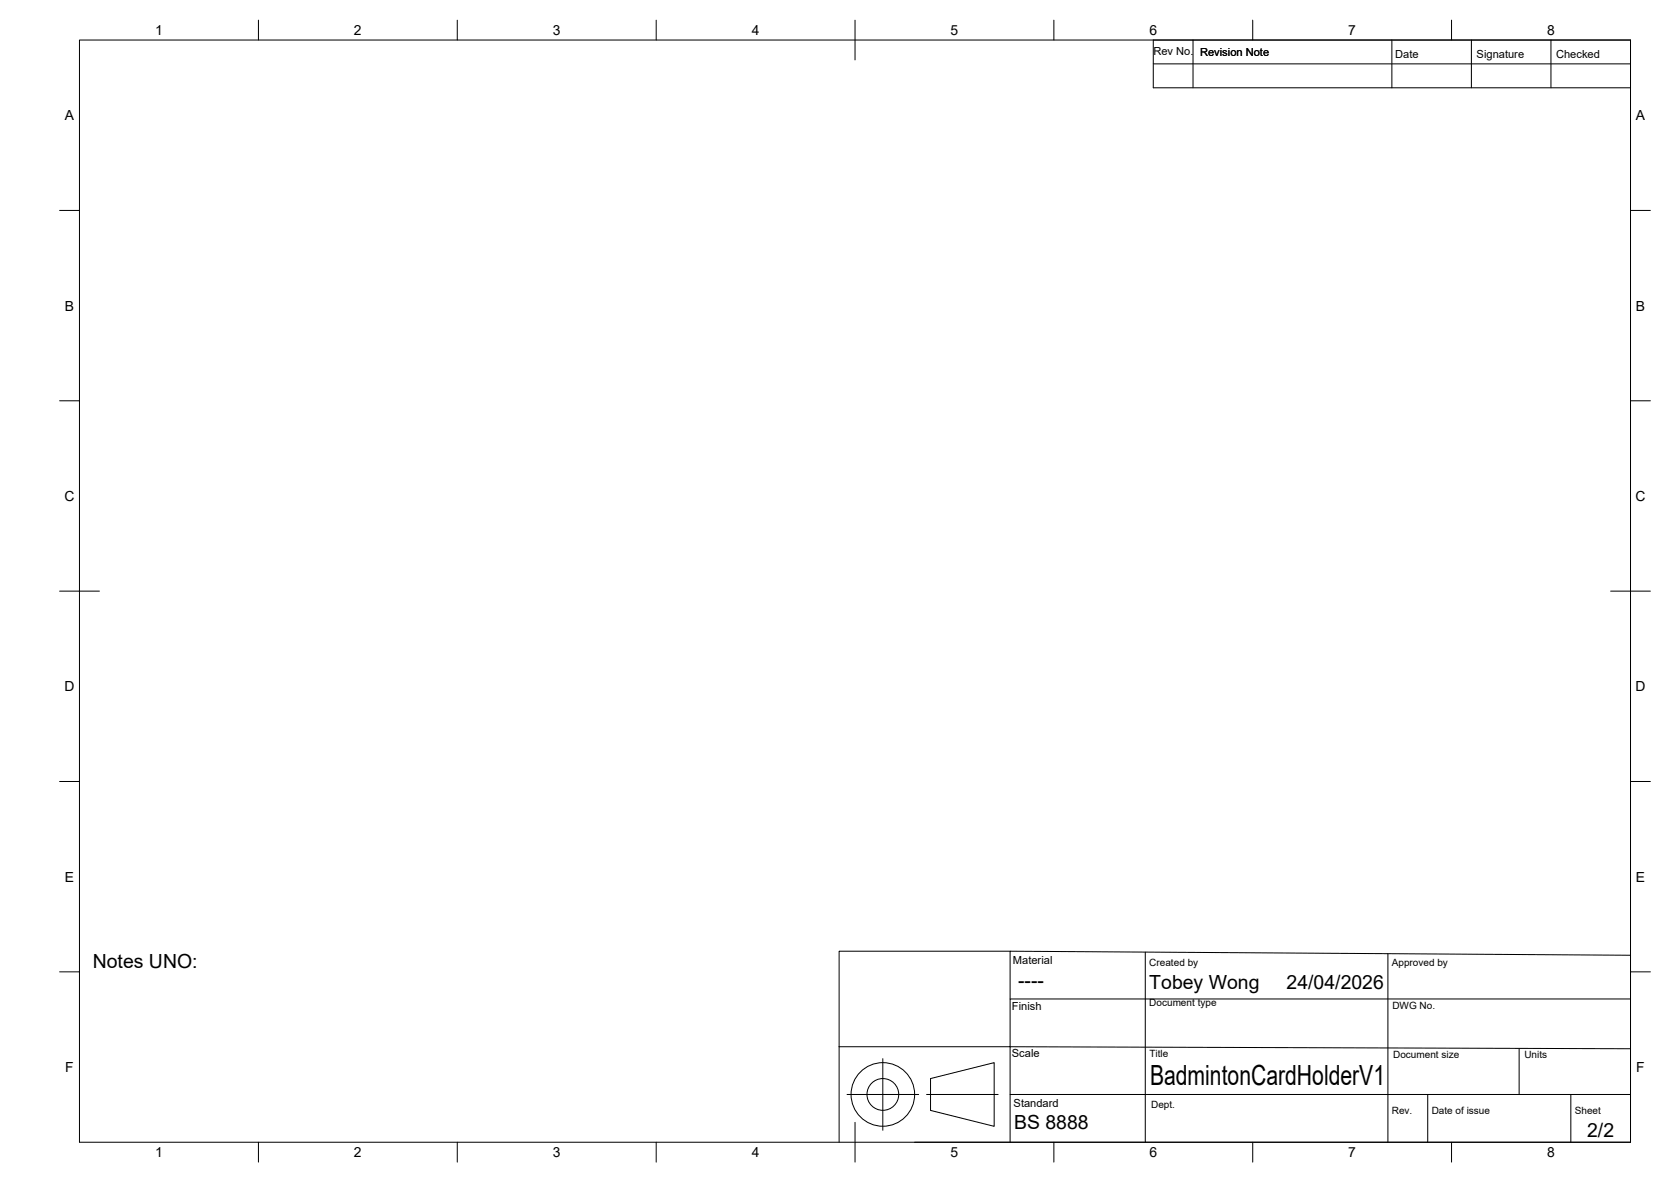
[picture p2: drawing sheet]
<svg xmlns="http://www.w3.org/2000/svg" width="420mm" height="297mm" viewBox="0 0 420 297" stroke-linecap="round" stroke-linejoin="round" font-family="sans-serif">
<!-- layer: Border -->
<g fill="none" stroke="#000" stroke-width=".25">
<path d="M20 10.1h390v276.9h-390zM65 5.1v5M115 5.1v5M165 5.1v5M215 5.1v10M265 5.1v5M315 5.1v5M365 5.1v5M15 52.9h5M410 52.9h5M15 100.7h5M410 100.7h5"/>
<path d="M15 148.6h10M405 148.6h10M15 196.4h5M410 196.4h5M15 244.2h5M410 244.2h5M65 287v5M115 287v5M165 287v5M215 282.1v9.9M265 287v5M315 287v5"/>
<path d="M365 287v5"/>
</g>
<!-- layer: TitleBlock -->
<g fill="none" stroke="#000" stroke-width=".25">
<path d="M290 10.1h120v12h-120zM290 16.1h120M300 10.1v12M350 10.1v12M370 10.1v12M390 10.1v12M254 239h-43v24M288 239.3v47.7M349 239.7v47.3M254 251v-12l156 1.1v46.9h-180M410 251h-156v12h-43M211 263v24"/>
<path d="M213 275h18M222 266.1v17.9M233 275h18M234 271l16-4v16l-16-4zM359 275v12M382 263.5v11.5M395 275v12M410 275h-156v12M410 263.6l-156-.6v12"/>
<circle cx="222" cy="275" r="8"/>
<circle cx="222" cy="275" r="4"/>
</g>
<text font-size="7" x="289.2" y="272.6">BadmintonCardHolderV1</text>
<g font-size="4.9">
<text x="23.3" y="243.3">Notes UNO:</text>
<text x="256" y="248.1">----</text>
<text x="289" y="248.5">Tobey Wong</text>
<text x="323.5" y="248.5">24/04/2026</text>
<text x="255" y="283.6">BS 8888</text>
<text x="399.1" y="285.7">2/2</text>
</g>
<g font-size="3.5">
<text x="39" y="8.8">1</text>
<text x="89" y="8.8">2</text>
<text x="139" y="8.8">3</text>
<text x="189" y="8.8">4</text>
<text x="239" y="8.8">5</text>
<text x="289" y="8.8">6</text>
<text x="339" y="8.8">7</text>
<text x="389" y="8.8">8</text>
<text x="16.3" y="30.2">A</text>
<text x="411.3" y="30.2">A</text>
<text x="16.3" y="78">B</text>
<text x="411.3" y="78">B</text>
<text x="16.2" y="125.9">C</text>
<text x="411.2" y="125.9">C</text>
<text x="16.2" y="173.7">D</text>
<text x="411.2" y="173.7">D</text>
<text x="16.3" y="221.6">E</text>
<text x="411.3" y="221.6">E</text>
<text x="16.4" y="269.4">F</text>
<text x="411.4" y="269.4">F</text>
<text x="39" y="290.8">1</text>
<text x="89" y="290.8">2</text>
<text x="139" y="290.8">3</text>
<text x="189" y="290.8">4</text>
<text x="239" y="290.8">5</text>
<text x="289" y="290.8">6</text>
<text x="339" y="290.8">7</text>
<text x="389" y="290.8">8</text>
</g>
<g font-size="2.8">
<text x="290" y="13.9">Rev No.</text>
<text x="301.8" y="14.1">Revision Note</text>
<text x="350.8" y="14.5">Date</text>
<text x="371.3" y="14.5">Signature</text>
<text x="391.3" y="14.5">Checked</text>
<text x="254.7" y="242.3">Material</text>
<text x="254.4" y="253.9">Finish</text>
<text x="254.4" y="265.7">Scale</text>
<text x="254.9" y="278.1">Standard</text>
</g>
<g font-size="2.5">
<text x="289" y="242.9">Created by</text>
<text x="350" y="242.9">Approved by</text>
<text x="289" y="252.8">Document type</text>
<text x="350.1" y="253.6">DWG No.</text>
<text x="289" y="265.6">Title</text>
<text x="350.3" y="266">Document size</text>
<text x="383.3" y="266">Units</text>
<text x="289.5" y="278.5">Dept.</text>
<text x="350" y="279.9">Rev.</text>
<text x="360" y="279.9">Date of issue</text>
<text x="396" y="279.9">Sheet</text>
</g>
</svg>
